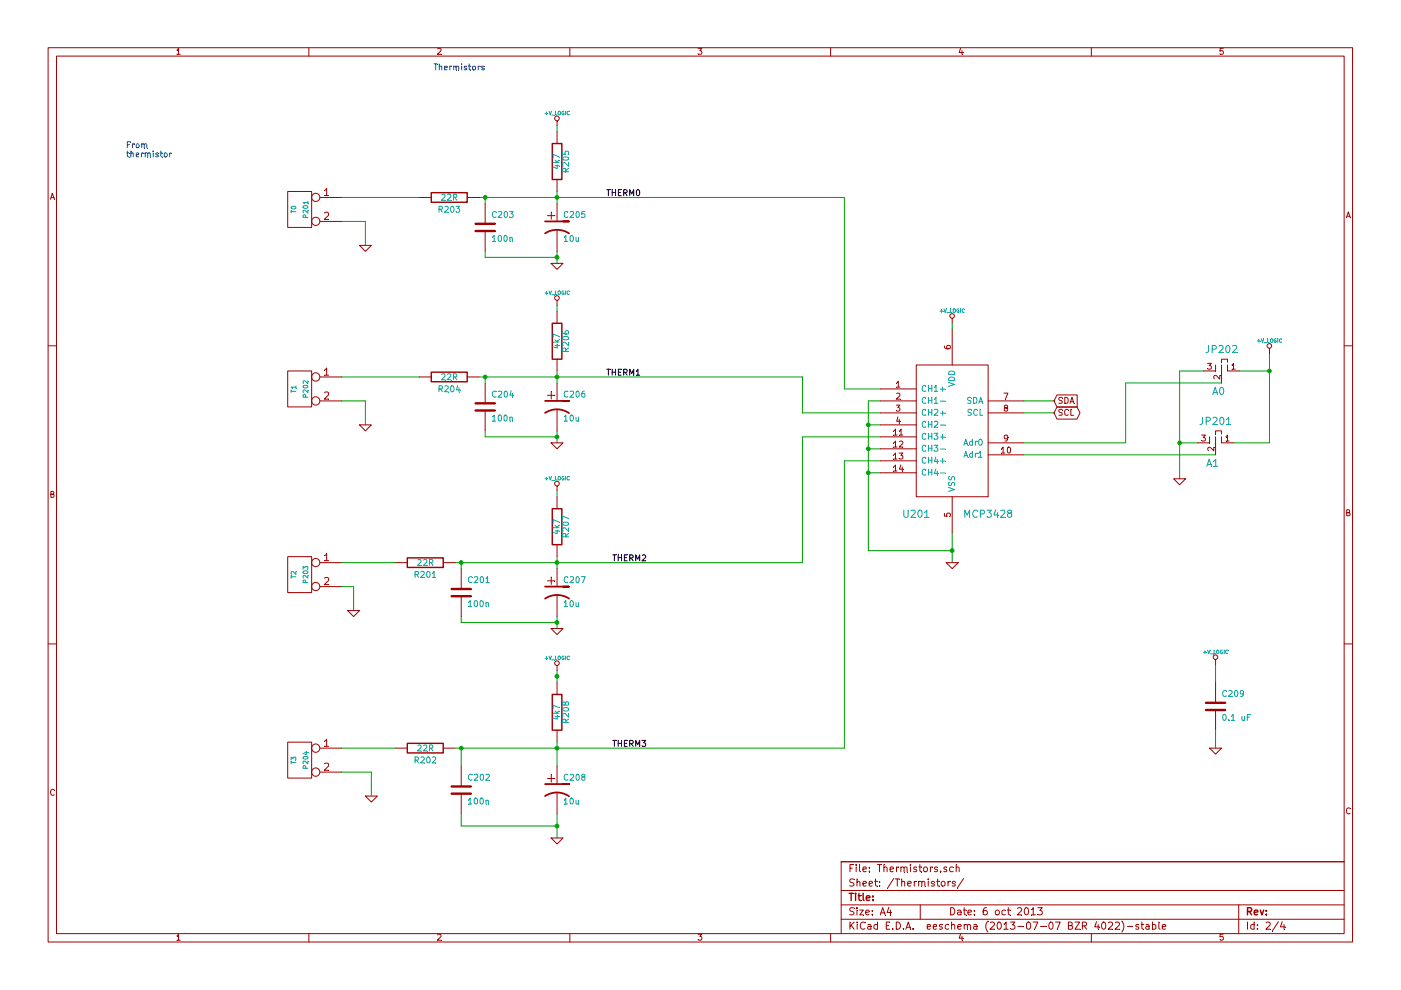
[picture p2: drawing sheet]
EESchema Schematic File Version 2
LIBS:power
LIBS:device
LIBS:transistors
LIBS:conn
LIBS:linear
LIBS:regul
LIBS:74xx
LIBS:cmos4000
LIBS:adc-dac
LIBS:memory
LIBS:xilinx
LIBS:special
LIBS:microcontrollers
LIBS:dsp
LIBS:microchip
LIBS:analog_switches
LIBS:motorola
LIBS:texas
LIBS:intel
LIBS:audio
LIBS:interface
LIBS:digital-audio
LIBS:philips
LIBS:display
LIBS:cypress
LIBS:siliconi
LIBS:opto
LIBS:atmel
LIBS:contrib
LIBS:valves
LIBS:RMC
LIBS:arduino_shieldsNCL
LIBS:opendous
LIBS:RAMPS-FD-EXT-cache
EELAYER 27 0
EELAYER END
$Descr A4 11693 8268
encoding utf-8
Sheet 2 4
Title ""
Date "6 oct 2013"
Rev ""
Comp ""
Comment1 ""
Comment2 ""
Comment3 ""
Comment4 ""
$EndDescr
Wire Wire Line
	3800 6250 7050 6250
Wire Wire Line
	7050 6250 7050 3850
Wire Wire Line
	7350 3450 6700 3450
Wire Wire Line
	6700 3450 6700 3150
Wire Wire Line
	6700 3150 4000 3150
Wire Wire Line
	4000 1650 7050 1650
Wire Wire Line
	7050 1650 7050 3250
Wire Wire Line
	3300 6250 2850 6250
Wire Wire Line
	2850 1650 3500 1650
Connection ~ 4050 3150
Connection ~ 4650 2150
Wire Wire Line
	4050 2100 4050 2150
Wire Wire Line
	4050 2150 4650 2150
Wire Wire Line
	3850 4750 3850 4700
Wire Wire Line
	3850 6250 3850 6400
Wire Wire Line
	3850 6800 3850 6900
Connection ~ 4650 5650
Connection ~ 4650 6900
Wire Wire Line
	4650 6800 4650 7000
Connection ~ 4650 6250
Wire Wire Line
	4650 6400 4650 6200
Wire Wire Line
	4650 5600 4650 5700
Wire Wire Line
	4650 1050 4650 1100
Wire Wire Line
	4650 1600 4650 1700
Connection ~ 4650 1650
Wire Wire Line
	4650 2100 4650 2200
Wire Wire Line
	4650 3600 4650 3700
Connection ~ 4650 3150
Wire Wire Line
	4650 3100 4650 3200
Wire Wire Line
	4650 2550 4650 2600
Wire Wire Line
	4650 4100 4650 4150
Wire Wire Line
	4650 4650 4650 4750
Connection ~ 4650 4700
Wire Wire Line
	4650 5150 4650 5250
Wire Wire Line
	3050 2050 3050 1850
Connection ~ 3850 6250
Wire Wire Line
	3850 6900 4650 6900
Wire Wire Line
	4650 5200 3850 5200
Wire Wire Line
	3850 5200 3850 5150
Connection ~ 4650 5200
Connection ~ 3850 4700
Wire Wire Line
	4050 1650 4050 1700
Connection ~ 4050 1650
Wire Wire Line
	4050 3150 4050 3200
Wire Wire Line
	4050 3600 4050 3650
Wire Wire Line
	4050 3650 4650 3650
Connection ~ 4650 3650
Wire Wire Line
	3500 3150 2850 3150
Wire Wire Line
	10150 5550 10150 5700
Wire Wire Line
	10150 6100 10150 6250
Connection ~ 9850 3700
Wire Wire Line
	9850 4000 9850 3100
Wire Wire Line
	9850 3100 10050 3100
Wire Wire Line
	10200 3200 9400 3200
Wire Wire Line
	9400 3200 9400 3700
Wire Wire Line
	10350 3100 10600 3100
Wire Wire Line
	8550 3350 8800 3350
Connection ~ 7250 3550
Wire Wire Line
	7250 3350 7250 4600
Wire Wire Line
	7250 3350 7350 3350
Connection ~ 7250 3950
Wire Wire Line
	7250 3750 7350 3750
Wire Wire Line
	7950 4700 7950 4450
Wire Wire Line
	7050 3850 7350 3850
Wire Wire Line
	7050 3250 7350 3250
Wire Wire Line
	7350 3950 7250 3950
Wire Wire Line
	7250 4600 7950 4600
Connection ~ 7950 4600
Wire Wire Line
	7250 3550 7350 3550
Connection ~ 7250 3750
Wire Wire Line
	9400 3700 8550 3700
Wire Wire Line
	8800 3450 8550 3450
Wire Wire Line
	7950 2700 7950 2750
Wire Wire Line
	10600 2950 10600 3700
Wire Wire Line
	10600 3700 10300 3700
Connection ~ 10600 3100
Wire Wire Line
	10150 3800 8550 3800
Wire Wire Line
	10000 3700 9850 3700
Wire Wire Line
	3050 1850 2850 1850
Wire Wire Line
	2850 3350 3050 3350
Wire Wire Line
	3050 3350 3050 3550
Wire Wire Line
	2950 5100 2950 4900
Wire Wire Line
	2950 4900 2850 4900
Wire Wire Line
	3300 4700 2850 4700
Wire Wire Line
	3100 6650 3100 6450
Wire Wire Line
	3100 6450 2850 6450
Wire Wire Line
	3800 4700 6700 4700
Wire Wire Line
	6700 4700 6700 3650
Wire Wire Line
	6700 3650 7350 3650
Text Label 5400 6250 2    50   ~ 0
THERM3
Text Label 5400 4700 2    50   ~ 0
THERM2
Text Label 5350 3150 2    50   ~ 0
THERM1
Text Label 5350 1650 2    50   ~ 0
THERM0
$Comp
L GND #PWR029
U 1 1
P 3100 6650
F 0 "#PWR029" H 3100 6650 30  0001 C CNN
F 1 "GND" H 3100 6580 30  0001 C CNN
F 2 "" H 3100 6650 60  0001 C CNN
F 3 "" H 3100 6650 60  0001 C CNN
	1    3100 6650
	1    0    0    -1  
$EndComp
$Comp
L CONN_2 P204
U 1 1
P 2500 6350
F 0 "P204" V 2450 6350 40  0000 C CNN
F 1 "T3" V 2550 6350 40  0000 C CNN
F 2 "" H 2500 6350 60  0001 C CNN
F 3 "" H 2500 6350 60  0001 C CNN
	1    2500 6350
	-1   0    0    -1  
$EndComp
$Comp
L CONN_2 P203
U 1 1
P 2500 4800
F 0 "P203" V 2450 4800 40  0000 C CNN
F 1 "T2" V 2550 4800 40  0000 C CNN
F 2 "" H 2500 4800 60  0001 C CNN
F 3 "" H 2500 4800 60  0001 C CNN
	1    2500 4800
	-1   0    0    -1  
$EndComp
$Comp
L GND #PWR030
U 1 1
P 2950 5100
F 0 "#PWR030" H 2950 5100 30  0001 C CNN
F 1 "GND" H 2950 5030 30  0001 C CNN
F 2 "" H 2950 5100 60  0001 C CNN
F 3 "" H 2950 5100 60  0001 C CNN
	1    2950 5100
	1    0    0    -1  
$EndComp
$Comp
L GND #PWR031
U 1 1
P 3050 3550
F 0 "#PWR031" H 3050 3550 30  0001 C CNN
F 1 "GND" H 3050 3480 30  0001 C CNN
F 2 "" H 3050 3550 60  0001 C CNN
F 3 "" H 3050 3550 60  0001 C CNN
	1    3050 3550
	1    0    0    -1  
$EndComp
$Comp
L CONN_2 P202
U 1 1
P 2500 3250
F 0 "P202" V 2450 3250 40  0000 C CNN
F 1 "T1" V 2550 3250 40  0000 C CNN
F 2 "" H 2500 3250 60  0001 C CNN
F 3 "" H 2500 3250 60  0001 C CNN
	1    2500 3250
	-1   0    0    -1  
$EndComp
$Comp
L CONN_2 P201
U 1 1
P 2500 1750
F 0 "P201" V 2450 1750 40  0000 C CNN
F 1 "T0" V 2550 1750 40  0000 C CNN
F 2 "" H 2500 1750 60  0001 C CNN
F 3 "" H 2500 1750 60  0001 C CNN
	1    2500 1750
	-1   0    0    -1  
$EndComp
Text GLabel 8800 3450 2    50   BiDi ~ 0
SCL
Text GLabel 8800 3350 2    50   Input ~ 0
SDA
$Comp
L MCP3428 U201
U 1 1
P 7950 3500
F 0 "U201" H 7650 2700 60  0000 C CNN
F 1 "MCP3428" H 8250 2700 60  0000 C CNN
F 2 "" H 7950 3500 60  0001 C CNN
F 3 "" H 7950 3500 60  0001 C CNN
	1    7950 3500
	1    0    0    -1  
$EndComp
$Comp
L GND #PWR032
U 1 1
P 7950 4700
F 0 "#PWR032" H 7950 4700 30  0001 C CNN
F 1 "GND" H 7950 4630 30  0001 C CNN
F 2 "" H 7950 4700 60  0001 C CNN
F 3 "" H 7950 4700 60  0001 C CNN
	1    7950 4700
	-1   0    0    -1  
$EndComp
$Comp
L +V_LOGIC #PWR033
U 1 1
P 10600 2950
F 0 "#PWR033" H 10600 2920 30  0001 C CNN
F 1 "+V_LOGIC" H 10600 3050 30  0000 C CNN
F 2 "" H 10600 2950 60  0001 C CNN
F 3 "" H 10600 2950 60  0001 C CNN
	1    10600 2950
	-1   0    0    -1  
$EndComp
$Comp
L +V_LOGIC #PWR034
U 1 1
P 7950 2700
F 0 "#PWR034" H 7950 2670 30  0001 C CNN
F 1 "+V_LOGIC" H 7950 2800 30  0000 C CNN
F 2 "" H 7950 2700 60  0001 C CNN
F 3 "" H 7950 2700 60  0001 C CNN
	1    7950 2700
	-1   0    0    -1  
$EndComp
$Comp
L JUMP_MINI_3 JP202
U 1 1
P 10200 3100
F 0 "JP202" H 10200 3275 60  0000 C CNN
F 1 "A0" H 10225 2925 60  0000 C CNN
F 2 "" H 10200 3100 60  0001 C CNN
F 3 "" H 10200 3100 60  0001 C CNN
	1    10200 3100
	-1   0    0    -1  
$EndComp
$Comp
L JUMP_MINI_3 JP201
U 1 1
P 10150 3700
F 0 "JP201" H 10150 3875 60  0000 C CNN
F 1 "A1" H 10175 3525 60  0000 C CNN
F 2 "" H 10150 3700 60  0001 C CNN
F 3 "" H 10150 3700 60  0001 C CNN
	1    10150 3700
	-1   0    0    -1  
$EndComp
$Comp
L GND #PWR035
U 1 1
P 9850 4000
F 0 "#PWR035" H 9850 4000 30  0001 C CNN
F 1 "GND" H 9850 3930 30  0001 C CNN
F 2 "" H 9850 4000 60  0001 C CNN
F 3 "" H 9850 4000 60  0001 C CNN
	1    9850 4000
	-1   0    0    -1  
$EndComp
$Comp
L C C209
U 1 1
P 10150 5900
F 0 "C209" H 10200 6000 50  0000 L CNN
F 1 "0.1 uF" H 10200 5800 50  0000 L CNN
F 2 "" H 10150 5900 60  0001 C CNN
F 3 "" H 10150 5900 60  0001 C CNN
	1    10150 5900
	1    0    0    -1  
$EndComp
$Comp
L +V_LOGIC #PWR036
U 1 1
P 10150 5550
F 0 "#PWR036" H 10150 5520 30  0001 C CNN
F 1 "+V_LOGIC" H 10150 5650 30  0000 C CNN
F 2 "" H 10150 5550 60  0001 C CNN
F 3 "" H 10150 5550 60  0001 C CNN
	1    10150 5550
	1    0    0    -1  
$EndComp
$Comp
L GND #PWR037
U 1 1
P 10150 6250
F 0 "#PWR037" H 10150 6250 30  0001 C CNN
F 1 "GND" H 10150 6180 30  0001 C CNN
F 2 "" H 10150 6250 60  0001 C CNN
F 3 "" H 10150 6250 60  0001 C CNN
	1    10150 6250
	1    0    0    -1  
$EndComp
$Comp
L R R205
U 1 1
P 4650 1350
F 0 "R205" V 4730 1350 50  0000 C CNN
F 1 "4k7" V 4650 1350 50  0000 C CNN
F 2 "" H 4650 1350 60  0001 C CNN
F 3 "" H 4650 1350 60  0001 C CNN
	1    4650 1350
	1    0    0    -1  
$EndComp
$Comp
L CP1 C205
U 1 1
P 4650 1900
F 0 "C205" H 4700 2000 50  0000 L CNN
F 1 "10u" H 4700 1800 50  0000 L CNN
F 2 "" H 4650 1900 60  0001 C CNN
F 3 "" H 4650 1900 60  0001 C CNN
	1    4650 1900
	1    0    0    -1  
$EndComp
$Comp
L GND #PWR038
U 1 1
P 4650 2200
F 0 "#PWR038" H 4650 2200 30  0001 C CNN
F 1 "GND" H 4650 2130 30  0001 C CNN
F 2 "" H 4650 2200 60  0001 C CNN
F 3 "" H 4650 2200 60  0001 C CNN
	1    4650 2200
	1    0    0    -1  
$EndComp
$Comp
L GND #PWR039
U 1 1
P 4650 3700
F 0 "#PWR039" H 4650 3700 30  0001 C CNN
F 1 "GND" H 4650 3630 30  0001 C CNN
F 2 "" H 4650 3700 60  0001 C CNN
F 3 "" H 4650 3700 60  0001 C CNN
	1    4650 3700
	1    0    0    -1  
$EndComp
$Comp
L CP1 C206
U 1 1
P 4650 3400
F 0 "C206" H 4700 3500 50  0000 L CNN
F 1 "10u" H 4700 3300 50  0000 L CNN
F 2 "" H 4650 3400 60  0001 C CNN
F 3 "" H 4650 3400 60  0001 C CNN
	1    4650 3400
	1    0    0    -1  
$EndComp
$Comp
L R R206
U 1 1
P 4650 2850
F 0 "R206" V 4730 2850 50  0000 C CNN
F 1 "4k7" V 4650 2850 50  0000 C CNN
F 2 "" H 4650 2850 60  0001 C CNN
F 3 "" H 4650 2850 60  0001 C CNN
	1    4650 2850
	1    0    0    -1  
$EndComp
$Comp
L R R207
U 1 1
P 4650 4400
F 0 "R207" V 4730 4400 50  0000 C CNN
F 1 "4k7" V 4650 4400 50  0000 C CNN
F 2 "" H 4650 4400 60  0001 C CNN
F 3 "" H 4650 4400 60  0001 C CNN
	1    4650 4400
	1    0    0    -1  
$EndComp
$Comp
L CP1 C207
U 1 1
P 4650 4950
F 0 "C207" H 4700 5050 50  0000 L CNN
F 1 "10u" H 4700 4850 50  0000 L CNN
F 2 "" H 4650 4950 60  0001 C CNN
F 3 "" H 4650 4950 60  0001 C CNN
	1    4650 4950
	1    0    0    -1  
$EndComp
$Comp
L GND #PWR040
U 1 1
P 4650 5250
F 0 "#PWR040" H 4650 5250 30  0001 C CNN
F 1 "GND" H 4650 5180 30  0001 C CNN
F 2 "" H 4650 5250 60  0001 C CNN
F 3 "" H 4650 5250 60  0001 C CNN
	1    4650 5250
	1    0    0    -1  
$EndComp
Text Notes 4050 600  2    50   ~ 0
Thermistors
$Comp
L GND #PWR041
U 1 1
P 3050 2050
F 0 "#PWR041" H 3050 2050 30  0001 C CNN
F 1 "GND" H 3050 1980 30  0001 C CNN
F 2 "" H 3050 2050 60  0001 C CNN
F 3 "" H 3050 2050 60  0001 C CNN
	1    3050 2050
	1    0    0    -1  
$EndComp
$Comp
L GND #PWR042
U 1 1
P 4650 7000
F 0 "#PWR042" H 4650 7000 30  0001 C CNN
F 1 "GND" H 4650 6930 30  0001 C CNN
F 2 "" H 4650 7000 60  0001 C CNN
F 3 "" H 4650 7000 60  0001 C CNN
	1    4650 7000
	1    0    0    -1  
$EndComp
$Comp
L CP1 C208
U 1 1
P 4650 6600
F 0 "C208" H 4700 6700 50  0000 L CNN
F 1 "10u" H 4700 6500 50  0000 L CNN
F 2 "" H 4650 6600 60  0001 C CNN
F 3 "" H 4650 6600 60  0001 C CNN
	1    4650 6600
	1    0    0    -1  
$EndComp
$Comp
L R R208
U 1 1
P 4650 5950
F 0 "R208" V 4730 5950 50  0000 C CNN
F 1 "4k7" V 4650 5950 50  0000 C CNN
F 2 "" H 4650 5950 60  0001 C CNN
F 3 "" H 4650 5950 60  0001 C CNN
	1    4650 5950
	1    0    0    -1  
$EndComp
$Comp
L +V_LOGIC #PWR043
U 1 1
P 4650 1050
F 0 "#PWR043" H 4650 1020 30  0001 C CNN
F 1 "+V_LOGIC" H 4650 1150 30  0000 C CNN
F 2 "" H 4650 1050 60  0001 C CNN
F 3 "" H 4650 1050 60  0001 C CNN
	1    4650 1050
	1    0    0    -1  
$EndComp
$Comp
L +V_LOGIC #PWR044
U 1 1
P 4650 2550
F 0 "#PWR044" H 4650 2520 30  0001 C CNN
F 1 "+V_LOGIC" H 4650 2650 30  0000 C CNN
F 2 "" H 4650 2550 60  0001 C CNN
F 3 "" H 4650 2550 60  0001 C CNN
	1    4650 2550
	1    0    0    -1  
$EndComp
$Comp
L +V_LOGIC #PWR045
U 1 1
P 4650 4100
F 0 "#PWR045" H 4650 4070 30  0001 C CNN
F 1 "+V_LOGIC" H 4650 4200 30  0000 C CNN
F 2 "" H 4650 4100 60  0001 C CNN
F 3 "" H 4650 4100 60  0001 C CNN
	1    4650 4100
	1    0    0    -1  
$EndComp
$Comp
L +V_LOGIC #PWR046
U 1 1
P 4650 5600
F 0 "#PWR046" H 4650 5570 30  0001 C CNN
F 1 "+V_LOGIC" H 4650 5700 30  0000 C CNN
F 2 "" H 4650 5600 60  0001 C CNN
F 3 "" H 4650 5600 60  0001 C CNN
	1    4650 5600
	1    0    0    -1  
$EndComp
$Comp
L C C202
U 1 1
P 3850 6600
F 0 "C202" H 3900 6700 50  0000 L CNN
F 1 "100n" H 3900 6500 50  0000 L CNN
F 2 "" H 3850 6600 60  0001 C CNN
F 3 "" H 3850 6600 60  0001 C CNN
	1    3850 6600
	1    0    0    -1  
$EndComp
$Comp
L R R202
U 1 1
P 3550 6250
F 0 "R202" V 3450 6250 50  0000 C CNN
F 1 "22R" V 3550 6250 50  0000 C CNN
F 2 "" H 3550 6250 60  0001 C CNN
F 3 "" H 3550 6250 60  0001 C CNN
	1    3550 6250
	0    -1   -1   0   
$EndComp
Text Notes 1050 1250 0    50   ~ 0
From \nthermistor
$Comp
L R R201
U 1 1
P 3550 4700
F 0 "R201" V 3450 4700 50  0000 C CNN
F 1 "22R" V 3550 4700 50  0000 C CNN
F 2 "" H 3550 4700 60  0001 C CNN
F 3 "" H 3550 4700 60  0001 C CNN
	1    3550 4700
	0    -1   -1   0   
$EndComp
$Comp
L C C201
U 1 1
P 3850 4950
F 0 "C201" H 3900 5050 50  0000 L CNN
F 1 "100n" H 3900 4850 50  0000 L CNN
F 2 "" H 3850 4950 60  0001 C CNN
F 3 "" H 3850 4950 60  0001 C CNN
	1    3850 4950
	1    0    0    -1  
$EndComp
$Comp
L C C204
U 1 1
P 4050 3400
F 0 "C204" H 4100 3500 50  0000 L CNN
F 1 "100n" H 4100 3300 50  0000 L CNN
F 2 "" H 4050 3400 60  0001 C CNN
F 3 "" H 4050 3400 60  0001 C CNN
	1    4050 3400
	1    0    0    -1  
$EndComp
$Comp
L R R204
U 1 1
P 3750 3150
F 0 "R204" V 3650 3150 50  0000 C CNN
F 1 "22R" V 3750 3150 50  0000 C CNN
F 2 "" H 3750 3150 60  0001 C CNN
F 3 "" H 3750 3150 60  0001 C CNN
	1    3750 3150
	0    -1   -1   0   
$EndComp
$Comp
L C C203
U 1 1
P 4050 1900
F 0 "C203" H 4100 2000 50  0000 L CNN
F 1 "100n" H 4100 1800 50  0000 L CNN
F 2 "" H 4050 1900 60  0001 C CNN
F 3 "" H 4050 1900 60  0001 C CNN
	1    4050 1900
	1    0    0    -1  
$EndComp
$Comp
L R R203
U 1 1
P 3750 1650
F 0 "R203" V 3650 1650 50  0000 C CNN
F 1 "22R" V 3750 1650 50  0000 C CNN
F 2 "" H 3750 1650 60  0001 C CNN
F 3 "" H 3750 1650 60  0001 C CNN
	1    3750 1650
	0    -1   -1   0   
$EndComp
$EndSCHEMATC
